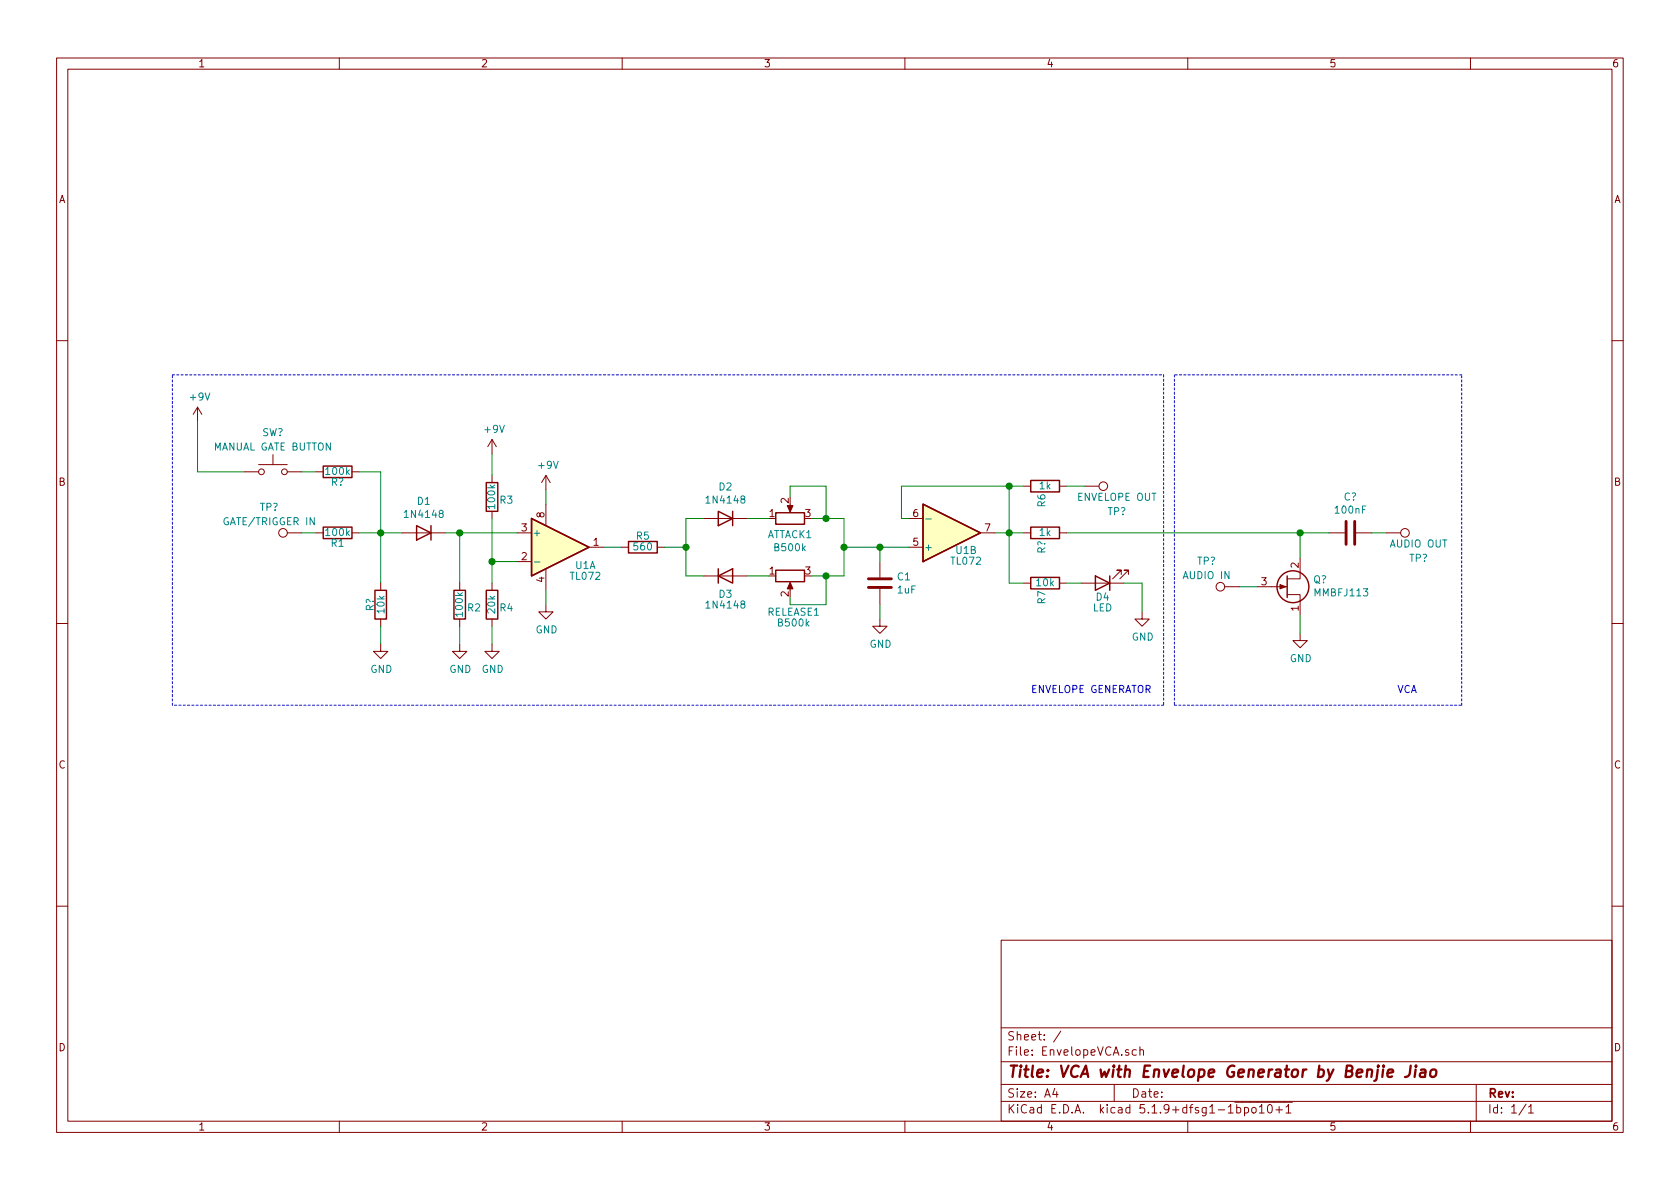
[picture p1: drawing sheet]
EESchema Schematic File Version 4
EELAYER 30 0
EELAYER END
$Descr A4 11693 8268
encoding utf-8
Sheet 1 1
Title "VCA with Envelope Generator by Benjie Jiao"
Date ""
Rev ""
Comp ""
Comment1 ""
Comment2 ""
Comment3 ""
Comment4 ""
$EndDescr
$Comp
L Device:R R1
U 1 1
P 2350 3700
F 0 "R1" V 2275 3700 50  0000 C CNN
F 1 "100k" V 2350 3700 50  0000 C CNN
F 2 "" V 2280 3700 50  0001 C CNN
F 3 "~" H 2350 3700 50  0001 C CNN
	1    2350 3700
	0    1    -1   0   
$EndComp
$Comp
L Diode:1N4148 D1
U 1 1
P 2950 3700
F 0 "D1" H 2950 3483 50  0000 C CNN
F 1 "1N4148" H 2950 3574 50  0000 C CNN
F 2 "Diode_THT:D_DO-35_SOD27_P7.62mm_Horizontal" H 2950 3525 50  0001 C CNN
F 3 "https://assets.nexperia.com/documents/data-sheet/1N4148_1N4448.pdf" H 2950 3700 50  0001 C CNN
	1    2950 3700
	-1   0    0    1   
$EndComp
$Comp
L Device:R R2
U 1 1
P 3200 4200
F 0 "R2" H 3100 4225 50  0000 C CNN
F 1 "100k" V 3200 4200 50  0000 C CNN
F 2 "" V 3130 4200 50  0001 C CNN
F 3 "~" H 3200 4200 50  0001 C CNN
	1    3200 4200
	-1   0    0    1   
$EndComp
$Comp
L Device:R R3
U 1 1
P 3425 3450
F 0 "R3" H 3325 3475 50  0000 C CNN
F 1 "100k" V 3425 3450 50  0000 C CNN
F 2 "" V 3355 3450 50  0001 C CNN
F 3 "~" H 3425 3450 50  0001 C CNN
	1    3425 3450
	-1   0    0    1   
$EndComp
Wire Wire Line
	3100 3700 3200 3700
Wire Wire Line
	3425 3600 3425 3900
Wire Wire Line
	3200 4050 3200 3700
Connection ~ 3200 3700
Wire Wire Line
	3200 3700 3600 3700
Wire Wire Line
	4325 3800 4200 3800
Wire Wire Line
	3425 3900 3600 3900
Connection ~ 3425 3900
Wire Wire Line
	3425 3900 3425 4050
$Comp
L power:GND #PWR01
U 1 1
P 3200 4475
F 0 "#PWR01" H 3200 4225 50  0001 C CNN
F 1 "GND" H 3205 4302 50  0000 C CNN
F 2 "" H 3200 4475 50  0001 C CNN
F 3 "" H 3200 4475 50  0001 C CNN
	1    3200 4475
	1    0    0    -1  
$EndComp
$Comp
L power:GND #PWR03
U 1 1
P 3425 4475
F 0 "#PWR03" H 3425 4225 50  0001 C CNN
F 1 "GND" H 3430 4302 50  0000 C CNN
F 2 "" H 3425 4475 50  0001 C CNN
F 3 "" H 3425 4475 50  0001 C CNN
	1    3425 4475
	1    0    0    -1  
$EndComp
$Comp
L power:GND #PWR06
U 1 1
P 3800 4200
F 0 "#PWR06" H 3800 3950 50  0001 C CNN
F 1 "GND" H 3805 4027 50  0000 C CNN
F 2 "" H 3800 4200 50  0001 C CNN
F 3 "" H 3800 4200 50  0001 C CNN
	1    3800 4200
	1    0    0    -1  
$EndComp
$Comp
L power:+9V #PWR02
U 1 1
P 3425 3150
F 0 "#PWR02" H 3425 3000 50  0001 C CNN
F 1 "+9V" H 3440 3323 50  0000 C CNN
F 2 "" H 3425 3150 50  0001 C CNN
F 3 "" H 3425 3150 50  0001 C CNN
	1    3425 3150
	1    0    0    -1  
$EndComp
Wire Wire Line
	3425 3150 3425 3300
Wire Wire Line
	3200 4350 3200 4475
Wire Wire Line
	3425 4350 3425 4475
$Comp
L Device:R R4
U 1 1
P 3425 4200
F 0 "R4" H 3325 4225 50  0000 C CNN
F 1 "20k" V 3425 4200 50  0000 C CNN
F 2 "" V 3355 4200 50  0001 C CNN
F 3 "~" H 3425 4200 50  0001 C CNN
	1    3425 4200
	-1   0    0    1   
$EndComp
$Comp
L Device:R R5
U 1 1
P 4475 3800
F 0 "R5" V 4550 3800 50  0000 C CNN
F 1 "560" V 4475 3800 50  0000 C CNN
F 2 "" V 4405 3800 50  0001 C CNN
F 3 "~" H 4475 3800 50  0001 C CNN
	1    4475 3800
	0    -1   -1   0   
$EndComp
Wire Wire Line
	2500 3700 2650 3700
$Comp
L Diode:1N4148 D2
U 1 1
P 5050 3600
F 0 "D2" H 5050 3383 50  0000 C CNN
F 1 "1N4148" H 5050 3474 50  0000 C CNN
F 2 "Diode_THT:D_DO-35_SOD27_P7.62mm_Horizontal" H 5050 3425 50  0001 C CNN
F 3 "https://assets.nexperia.com/documents/data-sheet/1N4148_1N4448.pdf" H 5050 3600 50  0001 C CNN
	1    5050 3600
	-1   0    0    1   
$EndComp
$Comp
L Diode:1N4148 D3
U 1 1
P 5050 4000
F 0 "D3" H 5050 3875 50  0000 C CNN
F 1 "1N4148" H 5050 3800 50  0000 C CNN
F 2 "Diode_THT:D_DO-35_SOD27_P7.62mm_Horizontal" H 5050 3825 50  0001 C CNN
F 3 "https://assets.nexperia.com/documents/data-sheet/1N4148_1N4448.pdf" H 5050 4000 50  0001 C CNN
	1    5050 4000
	1    0    0    -1  
$EndComp
Wire Wire Line
	4900 3600 4775 3600
Wire Wire Line
	4775 3600 4775 3800
Wire Wire Line
	4775 3800 4625 3800
Wire Wire Line
	4775 3800 4775 4000
Wire Wire Line
	4775 4000 4900 4000
Connection ~ 4775 3800
$Comp
L Device:R_POT ATTACK1
U 1 1
P 5500 3600
F 0 "ATTACK1" V 5385 3600 50  0000 C CNN
F 1 "B500k" V 5294 3600 50  0000 C CNN
F 2 "" H 5500 3600 50  0001 C CNN
F 3 "~" H 5500 3600 50  0001 C CNN
	1    5500 3600
	0    -1   -1   0   
$EndComp
Wire Wire Line
	5200 3600 5350 3600
Wire Wire Line
	5500 3375 5500 3450
$Comp
L Device:R_POT RELEASE1
U 1 1
P 5500 4000
F 0 "RELEASE1" V 5750 3975 50  0000 C CNN
F 1 "B500k" V 5825 3975 50  0000 C CNN
F 2 "" H 5500 4000 50  0001 C CNN
F 3 "~" H 5500 4000 50  0001 C CNN
	1    5500 4000
	0    -1   1    0   
$EndComp
Wire Wire Line
	5650 4000 5750 4000
Wire Wire Line
	5750 4200 5500 4200
Wire Wire Line
	5500 4200 5500 4150
Wire Wire Line
	5200 4000 5350 4000
Wire Wire Line
	5875 3600 5875 3800
Wire Wire Line
	5650 3600 5750 3600
Wire Wire Line
	5750 3375 5500 3375
Wire Wire Line
	5875 3600 5750 3600
Wire Wire Line
	5750 3600 5750 3375
Connection ~ 5750 3600
Wire Wire Line
	5750 4200 5750 4000
Connection ~ 5750 4000
Wire Wire Line
	5750 4000 5875 4000
Wire Wire Line
	5875 3800 6125 3800
Connection ~ 5875 3800
Wire Wire Line
	5875 3800 5875 4000
Wire Wire Line
	7025 3700 7025 3375
Wire Wire Line
	7025 3375 6275 3375
Wire Wire Line
	6275 3375 6275 3600
Wire Wire Line
	6275 3600 6325 3600
$Comp
L Device:C C1
U 1 1
P 6125 4050
F 0 "C1" H 6240 4096 50  0000 L CNN
F 1 "1uF" H 6240 4005 50  0000 L CNN
F 2 "" H 6163 3900 50  0001 C CNN
F 3 "~" H 6125 4050 50  0001 C CNN
	1    6125 4050
	1    0    0    -1  
$EndComp
Wire Wire Line
	6125 3800 6125 3900
Connection ~ 6125 3800
Wire Wire Line
	6125 3800 6325 3800
$Comp
L power:GND #PWR04
U 1 1
P 6125 4300
F 0 "#PWR04" H 6125 4050 50  0001 C CNN
F 1 "GND" H 6130 4127 50  0000 C CNN
F 2 "" H 6125 4300 50  0001 C CNN
F 3 "" H 6125 4300 50  0001 C CNN
	1    6125 4300
	1    0    0    -1  
$EndComp
Wire Wire Line
	6125 4200 6125 4300
Connection ~ 7025 3700
$Comp
L Device:R R7
U 1 1
P 7275 4050
F 0 "R7" H 7175 4075 50  0000 C CNN
F 1 "10k" V 7275 4050 50  0000 C CNN
F 2 "" V 7205 4050 50  0001 C CNN
F 3 "~" H 7275 4050 50  0001 C CNN
	1    7275 4050
	0    -1   -1   0   
$EndComp
$Comp
L Device:LED D4
U 1 1
P 7675 4050
F 0 "D4" H 7675 4150 50  0000 C CNN
F 1 "LED" H 7675 4225 50  0000 C CNN
F 2 "" H 7675 4050 50  0001 C CNN
F 3 "~" H 7675 4050 50  0001 C CNN
	1    7675 4050
	-1   0    0    1   
$EndComp
Wire Wire Line
	7425 4050 7525 4050
Wire Wire Line
	7025 3700 7025 4050
Wire Wire Line
	7025 4050 7125 4050
$Comp
L power:GND #PWR05
U 1 1
P 7950 4250
F 0 "#PWR05" H 7950 4000 50  0001 C CNN
F 1 "GND" H 7955 4077 50  0000 C CNN
F 2 "" H 7950 4250 50  0001 C CNN
F 3 "" H 7950 4250 50  0001 C CNN
	1    7950 4250
	1    0    0    -1  
$EndComp
Wire Wire Line
	7825 4050 7950 4050
Wire Wire Line
	7950 4050 7950 4250
$Comp
L Connector:TestPoint TP?
U 1 1
P 2100 3700
F 0 "TP?" V 2275 3925 50  0000 C CNN
F 1 "GATE/TRIGGER IN" V 2175 3925 50  0000 C CNN
F 2 "" H 2300 3700 50  0001 C CNN
F 3 "~" H 2300 3700 50  0001 C CNN
	1    2100 3700
	0    -1   -1   0   
$EndComp
Wire Wire Line
	2100 3700 2200 3700
$Comp
L Device:R R?
U 1 1
P 2650 4200
F 0 "R?" V 2575 4200 50  0000 C CNN
F 1 "10k" V 2650 4200 50  0000 C CNN
F 2 "" V 2580 4200 50  0001 C CNN
F 3 "~" H 2650 4200 50  0001 C CNN
	1    2650 4200
	1    0    0    1   
$EndComp
Wire Wire Line
	2650 3700 2650 4050
Connection ~ 2650 3700
Wire Wire Line
	2650 3700 2800 3700
$Comp
L power:GND #PWR?
U 1 1
P 2650 4475
F 0 "#PWR?" H 2650 4225 50  0001 C CNN
F 1 "GND" H 2655 4302 50  0000 C CNN
F 2 "" H 2650 4475 50  0001 C CNN
F 3 "" H 2650 4475 50  0001 C CNN
	1    2650 4475
	1    0    0    -1  
$EndComp
Wire Wire Line
	2650 4350 2650 4475
$Comp
L Device:R R?
U 1 1
P 2350 3275
F 0 "R?" V 2275 3275 50  0000 C CNN
F 1 "100k" V 2350 3275 50  0000 C CNN
F 2 "" V 2280 3275 50  0001 C CNN
F 3 "~" H 2350 3275 50  0001 C CNN
	1    2350 3275
	0    1    -1   0   
$EndComp
Wire Wire Line
	2500 3275 2650 3275
Wire Wire Line
	2650 3275 2650 3700
$Comp
L Switch:SW_Push SW?
U 1 1
P 1900 3275
F 0 "SW?" H 1900 3550 50  0000 C CNN
F 1 "MANUAL GATE BUTTON" H 1900 3450 50  0000 C CNN
F 2 "" H 1900 3475 50  0001 C CNN
F 3 "~" H 1900 3475 50  0001 C CNN
	1    1900 3275
	1    0    0    -1  
$EndComp
Wire Wire Line
	2100 3275 2200 3275
$Comp
L power:+9V #PWR?
U 1 1
P 1375 2925
F 0 "#PWR?" H 1375 2775 50  0001 C CNN
F 1 "+9V" H 1390 3098 50  0000 C CNN
F 2 "" H 1375 2925 50  0001 C CNN
F 3 "" H 1375 2925 50  0001 C CNN
	1    1375 2925
	1    0    0    -1  
$EndComp
Wire Wire Line
	1375 2925 1375 3275
Wire Wire Line
	1375 3275 1700 3275
$Comp
L Device:R R6
U 1 1
P 7275 3375
F 0 "R6" H 7175 3400 50  0000 C CNN
F 1 "1k" V 7275 3375 50  0000 C CNN
F 2 "" V 7205 3375 50  0001 C CNN
F 3 "~" H 7275 3375 50  0001 C CNN
	1    7275 3375
	0    -1   -1   0   
$EndComp
Wire Wire Line
	7125 3375 7025 3375
Connection ~ 7025 3375
$Comp
L Device:R R?
U 1 1
P 7275 3700
F 0 "R?" H 7175 3725 50  0000 C CNN
F 1 "1k" V 7275 3700 50  0000 C CNN
F 2 "" V 7205 3700 50  0001 C CNN
F 3 "~" H 7275 3700 50  0001 C CNN
	1    7275 3700
	0    -1   -1   0   
$EndComp
Wire Wire Line
	7025 3700 7125 3700
Wire Wire Line
	7425 3375 7550 3375
$Comp
L Connector:TestPoint TP?
U 1 1
P 7550 3375
F 0 "TP?" V 7725 3600 50  0000 C CNN
F 1 "ENVELOPE OUT" V 7625 3600 50  0000 C CNN
F 2 "" H 7750 3375 50  0001 C CNN
F 3 "~" H 7750 3375 50  0001 C CNN
	1    7550 3375
	0    1    1    0   
$EndComp
$Comp
L Transistor_FET:MMBFJ113 Q?
U 1 1
P 8950 4075
F 0 "Q?" H 9140 4029 50  0000 L CNN
F 1 "MMBFJ113" H 9140 4120 50  0000 L CNN
F 2 "Package_TO_SOT_SMD:SOT-23" H 9150 4000 50  0001 L CIN
F 3 "https://www.onsemi.com/pub/Collateral/MMBFJ113-D.PDF" H 8950 4075 50  0001 L CNN
	1    8950 4075
	1    0    0    1   
$EndComp
$Comp
L Connector:TestPoint TP?
U 1 1
P 8625 4075
F 0 "TP?" V 8800 4300 50  0000 C CNN
F 1 "AUDIO IN" V 8700 4300 50  0000 C CNN
F 2 "" H 8825 4075 50  0001 C CNN
F 3 "~" H 8825 4075 50  0001 C CNN
	1    8625 4075
	0    -1   -1   0   
$EndComp
Wire Wire Line
	8625 4075 8750 4075
$Comp
L power:GND #PWR?
U 1 1
P 9050 4400
F 0 "#PWR?" H 9050 4150 50  0001 C CNN
F 1 "GND" H 9055 4227 50  0000 C CNN
F 2 "" H 9050 4400 50  0001 C CNN
F 3 "" H 9050 4400 50  0001 C CNN
	1    9050 4400
	1    0    0    -1  
$EndComp
Wire Wire Line
	9050 4275 9050 4400
$Comp
L Device:C C?
U 1 1
P 9400 3700
F 0 "C?" V 9148 3700 50  0000 C CNN
F 1 "100nF" V 9239 3700 50  0000 C CNN
F 2 "" H 9438 3550 50  0001 C CNN
F 3 "~" H 9400 3700 50  0001 C CNN
	1    9400 3700
	0    1    1    0   
$EndComp
Wire Wire Line
	9050 3700 9250 3700
Wire Wire Line
	9050 3700 9050 3875
$Comp
L Connector:TestPoint TP?
U 1 1
P 9650 3700
F 0 "TP?" V 9825 3925 50  0000 C CNN
F 1 "AUDIO OUT" V 9725 3925 50  0000 C CNN
F 2 "" H 9850 3700 50  0001 C CNN
F 3 "~" H 9850 3700 50  0001 C CNN
	1    9650 3700
	0    1    1    0   
$EndComp
Wire Wire Line
	9550 3700 9650 3700
Wire Wire Line
	6925 3700 7025 3700
$Comp
L Amplifier_Operational:TL072 U1
U 2 1
P 6625 3700
F 0 "U1" H 6725 3825 50  0000 C CNN
F 1 "TL072" H 6725 3900 50  0000 C CNN
F 2 "" H 6625 3700 50  0001 C CNN
F 3 "http://www.ti.com/lit/ds/symlink/tl071.pdf" H 6625 3700 50  0001 C CNN
	2    6625 3700
	1    0    0    1   
$EndComp
$Comp
L Amplifier_Operational:TL072 U1
U 1 1
P 3900 3800
F 0 "U1" H 4075 3675 50  0000 C CNN
F 1 "TL072" H 4075 3600 50  0000 C CNN
F 2 "" H 3900 3800 50  0001 C CNN
F 3 "http://www.ti.com/lit/ds/symlink/tl071.pdf" H 3900 3800 50  0001 C CNN
	1    3900 3800
	1    0    0    -1  
$EndComp
$Comp
L Amplifier_Operational:TL072 U1
U 3 1
P 3900 3800
F 0 "U1" H 3858 3846 50  0001 L CNN
F 1 "TL072" H 3858 3755 50  0001 L CNN
F 2 "" H 3900 3800 50  0001 C CNN
F 3 "http://www.ti.com/lit/ds/symlink/tl071.pdf" H 3900 3800 50  0001 C CNN
	3    3900 3800
	1    0    0    -1  
$EndComp
$Comp
L power:+9V #PWR?
U 1 1
P 3800 3400
F 0 "#PWR?" H 3800 3250 50  0001 C CNN
F 1 "+9V" H 3815 3573 50  0000 C CNN
F 2 "" H 3800 3400 50  0001 C CNN
F 3 "" H 3800 3400 50  0001 C CNN
	1    3800 3400
	1    0    0    -1  
$EndComp
Wire Wire Line
	3800 3400 3800 3500
Wire Wire Line
	3800 4100 3800 4200
Wire Notes Line
	8100 2600 8100 4900
Wire Notes Line
	8100 4900 1200 4900
Wire Notes Line
	1200 4900 1200 2600
Wire Notes Line
	1200 2600 8100 2600
Wire Notes Line
	8175 2600 8175 4900
Wire Notes Line
	8175 4900 10175 4900
Wire Notes Line
	10175 4900 10175 2600
Wire Notes Line
	10175 2600 8175 2600
Text Notes 7175 4825 0    50   ~ 0
ENVELOPE GENERATOR
Text Notes 9725 4825 0    50   ~ 0
VCA
Wire Wire Line
	7425 3700 9050 3700
Connection ~ 9050 3700
$EndSCHEMATC
